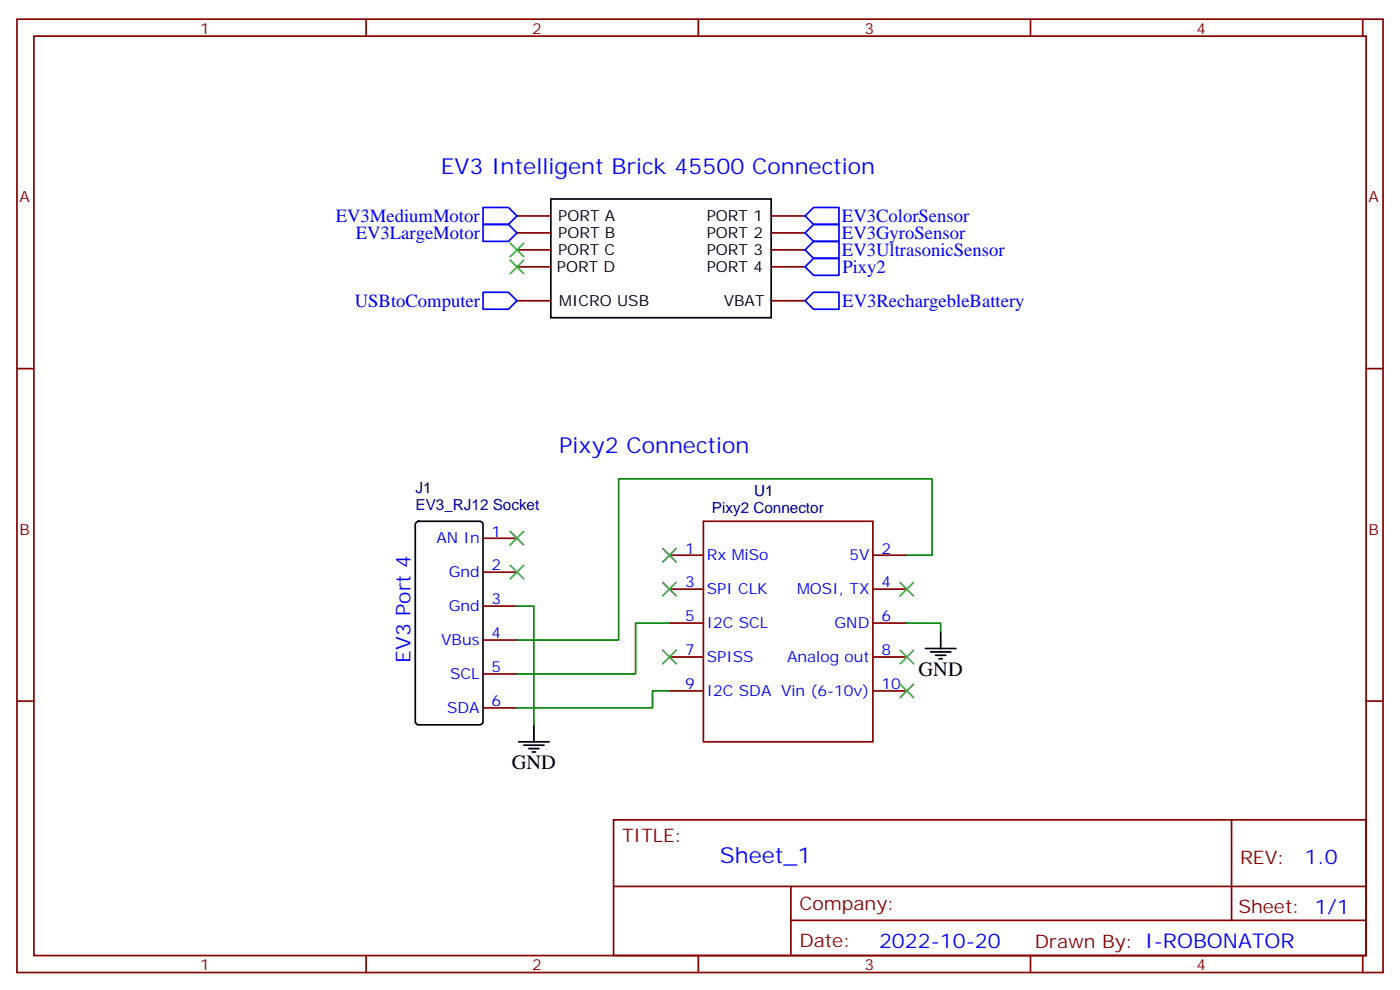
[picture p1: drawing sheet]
<svg xmlns="http://www.w3.org/2000/svg" width="291mm" height="206mm" viewBox="0 0 291 206" stroke-linecap="round" stroke-linejoin="round" font-family="sans-serif">
<g fill="none" stroke="#870000" stroke-width=".35">
<path d="M3.5 4h284.4v198.2h-284.4zM7.1 7.5h277.2v191.2h-277.2zM76.2 4v3.5M145.3 4v3.5M214.5 4v3.5M283.6 4v3.5M107.6 44.9h7.1M107.6 48.4h7.1M107.6 52h7.1M107.6 55.5h7.1M160.5 44.9h7.1M160.5 48.4h7.1"/>
<path d="M160.5 52h7.1M160.5 55.5h7.1M3.5 76.7h3.6M107.6 62.5h7.1M160.5 62.5h7.1M284.3 76.7h3.6M100.5 111.9h7.1M100.5 119h7.1M139.3 115.5h7.1M181.7 115.5h7M100.5 126h7.1M100.5 133.1h7.1"/>
<path d="M139.3 122.5h7.1M139.3 129.6h7.1M139.3 136.6h7.1M181.7 122.5h7M181.7 129.6h7M181.7 136.6h7M3.5 145.8h3.6M100.5 140.2h7.1M100.5 147.2h7.1M139.3 143.7h7.1M181.7 143.7h7M284.3 145.8h3.6"/>
<path d="M127.7 170.5h156.6v28.2h-156.6zM256.3 170.5v20.9M76.2 198.7v3.5M127.7 184.3h156.5M145.3 198.7v3.5M164.6 191.4h119.6M164.6 184.3v14.2M214.5 198.7v3.5M283.6 198.7v3.5"/>
</g>
<path d="M114.7 41.4h45.8v24.7h-45.8zM86.7 108.6l.4-.2h12.7a.71 .71 0 0 1 .7 .7v40.9a.76 .76 0 0 1-.7 .7h-12.7a.76 .76 0 0 1-.7-.7v-40.9zM192.6 134.9h6.4M193.7 135.6h4.2M194.7 136.3h2.1M195.4 137h.7M195.8 131.3v3.6M107.9 154.3h6.4M109 155h4.2M110.1 155.7h2.1M110.8 156.4h.7M111.1 150.7v3.6" fill="none" stroke="#000" stroke-width=".35"/>
<path d="M100.5 43.1h5.3l1.8 1.8-1.8 1.8h-5.3zM100.5 46.7h5.3l1.8 1.7-1.8 1.8h-5.3zM167.6 44.9l1.7-1.8h5.3v3.6h-5.3zM167.6 48.4l1.7-1.7h5.3v3.5h-5.3zM167.6 52l1.7-1.8h5.3v3.5h-5.3zM167.6 55.5l1.7-1.8h5.3v3.6h-5.3zM100.5 60.8h5.3l1.8 1.7-1.8 1.8h-5.3zM167.6 62.5l1.7-1.7h5.3v3.5h-5.3z" fill="none" stroke="#00f" stroke-width=".35"/>
<g fill="none" stroke="#3c3" stroke-width=".35">
<path d="M106.2 50.6l2.8 2.8M106.2 54.1l2.8 2.8M109 50.6l-2.8 2.8M109 54.1l-2.8 2.8M106.2 117.6l2.8 2.8M106.2 110.5l2.8 2.8M109 117.6l-2.8 2.8M109 110.5l-2.8 2.8M137.9 114.1l2.9 2.8M140.8 114.1l-2.9 2.8M137.9 135.2l2.9 2.8M137.9 121.1l2.9 2.8"/>
<path d="M140.8 135.2l-2.9 2.8M140.8 121.1l-2.9 2.8M187.3 121.1l2.8 2.8M187.3 135.2l2.8 2.8M190.1 121.1l-2.8 2.8M190.1 135.2l-2.8 2.8M187.3 142.3l2.8 2.8M190.1 142.3l-2.8 2.8"/>
</g>
<path d="M146.4 108.4h35.3v45.9h-35.3z" fill="none" stroke="#850000" stroke-width=".35"/>
<path d="M188.7 115.5h5.3v-15.9h-65.2v33.5h-21.2M107.6 126h3.5v24.7M139.3 129.6h-7v10.6h-24.7M188.7 129.6h7.1v1.7M139.3 143.7h-3.5v3.5h-28.2" fill="none" stroke="#008700" stroke-width=".35"/>
<g font-size="4.6" fill="#00f">
<text x="91.7" y="36.1">EV3 Intelligent Brick 45500 Connection</text>
<text x="116.4" y="94.3">Pixy2 Connection</text>
<text x="149.8" y="179.5">Sheet_1</text>
</g>
<g font-size="4.2" fill="#00f">
<text x="85.4" y="137.9" transform="rotate(-90 85.4 137.9)">EV3 Port 4</text>
<text x="271.5" y="179.8">1.0</text>
<text x="183" y="197.1">2022-10-20</text>
</g>
<g font-size="4.2">
<text x="191.2" y="140.5">GND</text>
<text x="106.5" y="159.9">GND</text>
</g>
<g font-size="3.9" fill="#00f">
<text x="69.9" y="46.2">EV3MediumMotor</text>
<text x="175.2" y="46.2">EV3ColorSensor</text>
<text x="74" y="49.7">EV3LargeMotor</text>
<text x="175.2" y="49.7">EV3GyroSensor</text>
<text x="175.2" y="53.3">EV3UltrasonicSensor</text>
<text x="175.3" y="56.8">Pixy2</text>
<text x="73.8" y="63.8">USBtoComputer</text>
<text x="175.3" y="63.8">EV3RechargebleBattery</text>
</g>
<g font-size="3.9" fill="#800">
<text x="129.5" y="175.1">TITLE:</text>
<text x="258.1" y="179.8">REV:</text>
<text x="166.4" y="189.3">Company:</text>
<text x="257.7" y="189.9">Sheet: 1/1</text>
<text x="166.4" y="197">Date:</text>
<text x="215.4" y="197">Drawn By: I-ROBONATOR</text>
</g>
<g font-size="3.2" fill="#800">
<text x="41.6" y="7">1</text>
<text x="110.8" y="7">2</text>
<text x="179.9" y="7">3</text>
<text x="249.1" y="7">4</text>
<text x="4.1" y="42.1">A</text>
<text x="284.9" y="42.1">A</text>
<text x="4.1" y="111.2">B</text>
<text x="284.9" y="111.2">B</text>
<text x="41.6" y="201.7">1</text>
<text x="110.8" y="201.7">2</text>
<text x="179.9" y="201.7">3</text>
<text x="249.1" y="201.7">4</text>
</g>
<g font-size="3.2">
<text x="116.2" y="46">PORT A</text>
<text x="147.1" y="46">PORT 1</text>
<text x="116.2" y="53">PORT C</text>
<text x="116.2" y="49.5">PORT B</text>
<text x="147.1" y="49.5">PORT 2</text>
<text x="147.1" y="53">PORT 3</text>
<text x="115.9" y="56.6">PORT D</text>
<text x="147.1" y="56.6">PORT 4</text>
<text x="116.4" y="63.6">MICRO USB</text>
<text x="150.6" y="63.6">VBAT</text>
</g>
<g font-size="3.2" fill="#000080">
<text x="86.5" y="102.5">J1</text>
<text x="86.5" y="106">EV3_RJ12 Socket</text>
<text x="148.2" y="106.6">Pixy2 Connector</text>
<text x="157" y="103.1">U1</text>
</g>
<g font-size="3.2" fill="#00f">
<text x="90.8" y="113">AN In</text>
<text x="102.3" y="111.6">1</text>
<text x="102.3" y="118.6">2</text>
<text x="142.6" y="115.1">1</text>
<text x="147.1" y="116.5">Rx MiSo</text>
<text x="176.8" y="116.5">5V</text>
<text x="183.4" y="115.1">2</text>
<text x="93.4" y="120.1">Gnd</text>
<text x="102.3" y="125.7">3</text>
<text x="142.6" y="122.2">3</text>
<text x="147.1" y="123.6">SPI CLK</text>
<text x="165.9" y="123.6">MOSI, TX</text>
<text x="183.4" y="122.2">4</text>
<text x="93.4" y="127.1">Gnd</text>
<text x="142.6" y="129.2">5</text>
<text x="147.1" y="130.6">I2C SCL</text>
<text x="173.7" y="130.6">GND</text>
<text x="183.4" y="129.2">6</text>
<text x="91.8" y="134.2">VBus</text>
<text x="102.3" y="132.8">4</text>
<text x="142.6" y="136.3">7</text>
<text x="147.1" y="137.7">SPISS</text>
<text x="163.8" y="137.7">Analog out</text>
<text x="183.4" y="136.3">8</text>
<text x="93.7" y="141.2">SCL</text>
<text x="102.3" y="139.8">5</text>
<text x="142.6" y="143.3">9</text>
<text x="183.4" y="143.3">10</text>
<text x="93.1" y="148.3">SDA</text>
<text x="102.3" y="146.9">6</text>
<text x="147.1" y="144.7">I2C SDA Vin (6-10v)</text>
</g>
</svg>
